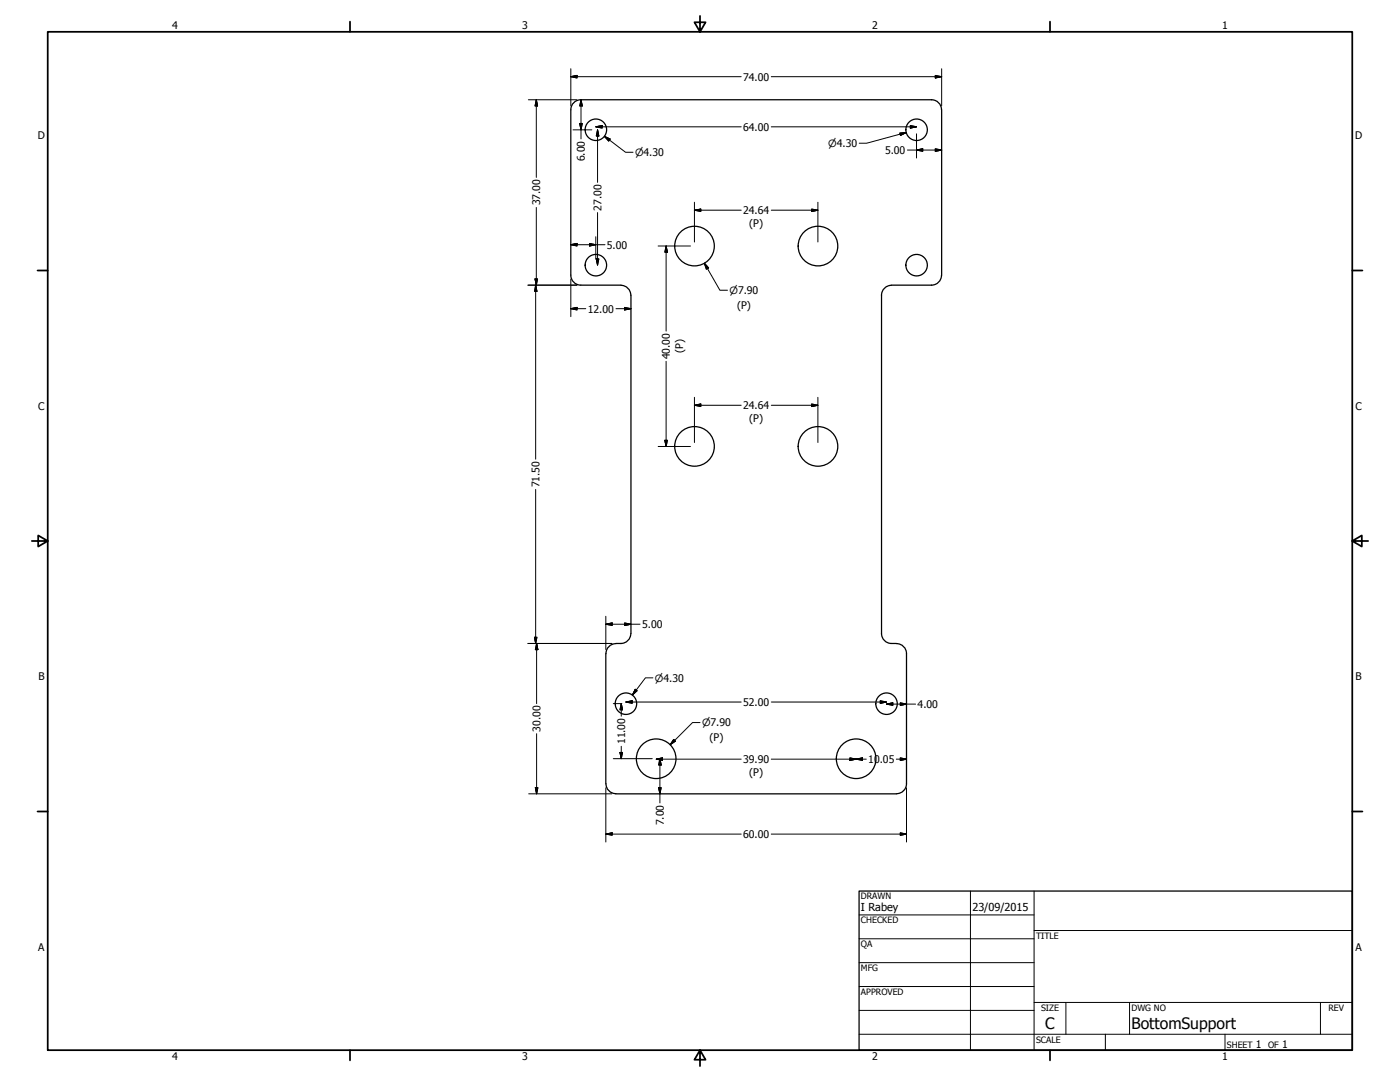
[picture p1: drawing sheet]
<svg xmlns="http://www.w3.org/2000/svg" width="559mm" height="432mm" viewBox="0 0 559 432" stroke-linecap="round" stroke-linejoin="round" font-family="sans-serif">
<!-- layer: Visible (ANSI) -->
<g fill="none" stroke="#000" stroke-width=".51">
<path d="M371.8 39.8a4 4 0 0 1 4 4M371.9 39.8h-140.1a4 4 0 0 0-4 4v66M375.9 43.8v66M227.8 109.8a4 4 0 0 0 4 4h16M247.8 113.9a4 4 0 0 1 4 3.9M251.8 117.8v135M351.9 117.8v135M355.8 113.9a4 4 0 0 0-3.9 3.9M355.9 113.8h16M375.8 109.8a4 4 0 0 1-4 4M245.8 256.8h2M245.8 256.9a4 4 0 0 0-3.9 3.9"/>
<path d="M251.8 252.8a4 4 0 0 1-4 4M351.9 252.8a4 4 0 0 0 3.9 4h2M357.9 256.9a4 4 0 0 1 3.9 3.9v52M241.8 260.8v52M241.9 312.8a4 4 0 0 0 3.9 3.9M245.8 316.8h112M361.8 312.8a4 4 0 0 1-3.9 3.9"/>
<circle cx="237.8" cy="51.8" r="4.3"/>
<circle cx="365.9" cy="51.8" r="4.3"/>
<circle cx="277.2" cy="98.2" r="7.9"/>
<circle cx="326.5" cy="98.2" r="7.9"/>
<circle cx="237.8" cy="105.8" r="4.3"/>
<circle cx="365.9" cy="105.8" r="4.3"/>
<circle cx="277.2" cy="178.1" r="7.9"/>
<circle cx="326.5" cy="178.1" r="7.9"/>
<circle cx="249.8" cy="280.8" r="4.3"/>
<circle cx="353.9" cy="280.8" r="4.3"/>
<circle cx="261.9" cy="302.8" r="7.9"/>
<circle cx="341.7" cy="302.8" r="7.9"/>
</g>
<!-- layer: Border (ANSI) -->
<g fill="none" stroke="#000" stroke-width=".7">
<path d="M19 12.7h520.8v406.4h-520.8zM139.7 8.6v4.1M279.4 6.3v6.4l-2.2-3.8h4.4l-2.2 3.8M419.1 8.6v4.1M15 107.9h4M539.8 107.9h4M12.7 215.9h6.3l-3.8-2.2v4.4l3.8-2.2M539.8 215.9l3.8 2.2v-4.4l-3.8 2.2h6.3M15 323.8h4M539.8 323.8h4M139.7 419.1v4.1M279.4 419.1l2.2 3.8h-4.4l2.2-3.8v6.3"/>
<path d="M419.1 419.1v4.1"/>
</g>
<!-- layer: Title (ANSI) -->
<g fill="none" stroke="#000" stroke-width=".4">
<path d="M387.3 355.6v63.5M412.7 355.6v63.5M342.9 365.1h69.8M342.9 374.6h69.8M412.7 371.3h127.1M342.9 384.2h69.8M342.9 393.7h69.8M342.9 412.7h196.9M342.9 403.2h69.8M412.7 400h127.1M425.4 400v12.7M441.2 412.7v6.4"/>
<path d="M450.8 400v12.7M488.9 412.7v6.4M527 400v12.7"/>
</g>
<path d="M342.9 355.6h196.9v63.5h-196.9z" fill="none" stroke="#000" stroke-width=".51"/>
<!-- layer: Dimension (ANSI) -->
<g fill="none" stroke="#000" stroke-width=".4">
<path d="M210.9 39.8h19.4M214.1 39.8l.5 2.5h-1zM214.1 39.8v31M227.8 30.6l2.5-.5v1zM227.8 30.6h68M227.8 27.4v14.8M231.9 39.8l.5 2.5h-1zM231.9 39.8v15.6M307.8 30.6h68.1M373.3 30.1l2.6 .5-2.6 .5zM375.9 27.4v14.8M228.7 51.8h7.5"/>
<path d="M231.4 49.3h1l-.5 2.5zM237.8 50.6l2.5-.5v1zM237.8 50.6h58M238.5 51.8l.5 2.5h-1zM238.5 51.8v21M241.2 54.4l2.3 1.1-.5 .8zM241.2 54.4l8.5 6.4h3M307.8 50.6h58M359.2 53.1l2.5-.2-2.3 1.1zM361.7 52.9l-15.8 4.2h-2.9M362.2 59.9h13.7M363.3 50.1l2.5 .5-2.5 .5z"/>
<path d="M365.8 59.9l2.5-.5v1zM365.8 53.4v9.7M373.3 59.4l2.6 .5-2.6 .5zM214.1 82.8v31M227.8 97.7l2.5-.5v1zM227.8 97.7h13.7M235.3 97.2l2.5 .5-2.5 .5zM237.8 94.5v8.9M238.5 84.8v21M262.7 98.2h12.9M265.9 98.2l.5 2.4h-1zM265.9 98.2v33.9"/>
<path d="M277.2 83.9l2.5-.5v1zM277.2 83.9h18.6M277.2 80.7v15.9M307.8 83.9h18.7M324 83.4l2.5 .5-2.5 .5zM326.5 80.7v15.9M210.6 113.8h19.7M213.6 111.3h1l-.5 2.5zM213.8 113.8l.5 2.5h-.9zM213.8 113.8v69.5M227.8 111.4v15M238 103.3h1l-.5 2.5z"/>
<path d="M281.1 105l1.7 1.9-.9 .5zM281.1 105l6.2 10.8h3.1M227.8 123.2l2.5-.5v1zM227.8 123.2h6M245.9 123.2h5.9M249.3 122.7l2.5 .5-2.5 .5zM265.9 144.2v34M277.2 158.6v18M326.5 158.6v18M262.7 178.2h12.9M265.4 175.7h1l-.5 2.5zM277.2 161.7l2.5-.5v1z"/>
<path d="M277.2 161.7h18.6M307.8 161.7h18.7M324 161.2l2.5 .5-2.5 .5zM213.8 195.3v61.5M210.6 256.8h33.6M213.4 254.3h.9l-.5 2.5zM214.2 256.8l.5 2.5h-1zM214.2 256.8v24M241.8 249.1l2.5-.5v1zM241.8 249.1h13.7M241.8 245.9v13.3M249.3 248.6l2.5 .5-2.5 .5z"/>
<path d="M253.6 275.1l.7 .6-1.9 1.7zM260.6 270.5h-3l-5.2 6.9M351.3 279.7l2.5 .5-2.5 .5zM214.2 292.8v24M244.8 280.8h3.4M248 280.8l.5 2.5h-1zM248 280.8v5M248 297.8v5M249.8 280.2l2.5-.5v1zM249.8 280.2h46M268.9 295.1l.7 .7-2.1 1.4zM279.4 288.4h-3l-8.9 8.8"/>
<path d="M307.8 280.2h46M353.8 281l2.6-.5v1zM353.8 281h11.6M359.3 280.5l2.5 .5-2.5 .5zM211 316.8h33.2M213.7 314.3h1l-.5 2.5zM241.8 314.4v21.6M244.8 302.8h15.5M247.5 300.3h1l-.5 2.5zM261.9 303l2.5-.5v1zM261.9 303h33.9M262.9 314.3h1l-.5 2.5z"/>
<path d="M263.4 302.8l.5 2.5h-1zM263.4 302.8v17.6M307.8 303h38M339.2 302.5l2.6 .5-2.6 .5zM341.8 303l2.4-.5v1zM357.8 303h4M359.3 302.5l2.5 .5-2.5 .5zM361.8 314.4v21.6M241.8 332.9l2.5-.5v.9zM241.8 332.9h54M307.8 332.9h54M359.3 332.4l2.5 .5-2.5 .4z"/>
</g>
<g fill="#000" stroke="#000" stroke-width=".4">
<path d="M227.8 30.6l2.5-.5zM227.8 30.6l2.5-.5v1zM373.3 31.1l2.6-.5zM373.3 30.1l2.6 .5-2.6 .5zM214.1 39.8l.5 2.5zM214.1 39.8l.5 2.5h-1zM231.4 49.3l.5 2.5zM231.4 49.3h1l-.5 2.5zM231.9 39.8l.5 2.5zM231.9 39.8l.5 2.5h-1zM238.5 51.8l.5 2.5zM238.5 51.8l.5 2.5h-1z"/>
<path d="M237.8 50.6l2.5-.5zM237.8 50.6l2.5-.5v1zM241.2 54.4l2.3 1.1zM241.2 54.4l2.3 1.1-.5 .8zM359.4 54l2.3-1.1zM359.2 53.1l2.5-.2-2.3 1.1zM363.3 51.1l2.5-.5zM363.3 50.1l2.5 .5-2.5 .5zM365.8 59.9l2.5-.5zM365.8 59.9l2.5-.5v1zM373.3 60.4l2.6-.5zM373.3 59.4l2.6 .5-2.6 .5z"/>
<path d="M227.8 97.7l2.5-.5zM227.8 97.7l2.5-.5v1zM235.3 98.2l2.5-.5zM235.3 97.2l2.5 .5-2.5 .5zM277.2 83.9l2.5-.5zM277.2 83.9l2.5-.5v1zM324 84.4l2.5-.5zM324 83.4l2.5 .5-2.5 .5zM213.6 111.3l.5 2.5zM213.6 111.3h1l-.5 2.5zM213.8 113.8l.5 2.5zM213.8 113.8l.5 2.5h-.9z"/>
<path d="M238 103.3l.5 2.5zM238 103.3h1l-.5 2.5zM265.9 98.2l.5 2.4zM265.9 98.2l.5 2.4h-1zM281.1 105l1.7 1.9zM281.1 105l1.7 1.9-.9 .5zM227.8 123.2l2.5-.5zM227.8 123.2l2.5-.5v1zM249.3 123.7l2.5-.5zM249.3 122.7l2.5 .5-2.5 .5zM265.4 175.7l.5 2.5zM265.4 175.7h1l-.5 2.5z"/>
<path d="M277.2 161.7l2.5-.5zM277.2 161.7l2.5-.5v1zM324 162.2l2.5-.5zM324 161.2l2.5 .5-2.5 .5zM213.4 254.3l.4 2.5zM213.4 254.3h.9l-.5 2.5zM214.2 256.8l.5 2.5zM214.2 256.8l.5 2.5h-1zM241.8 249.1l2.5-.5zM241.8 249.1l2.5-.5v1zM249.3 249.6l2.5-.5zM249.3 248.6l2.5 .5-2.5 .5z"/>
<path d="M249.8 280.2l2.5-.5zM249.8 280.2l2.5-.5v1zM253.6 275.1l-1.2 2.3zM253.6 275.1l.7 .6-1.9 1.7zM248 280.8l.5 2.5zM248 280.8l.5 2.5h-1zM268.9 295.1l-1.4 2.1zM268.9 295.1l.7 .7-2.1 1.4zM351.3 280.7l2.5-.5zM351.3 279.7l2.5 .5-2.5 .5zM353.8 281l2.6-.5zM353.8 281l2.6-.5v1z"/>
<path d="M359.3 281.5l2.5-.5zM359.3 280.5l2.5 .5-2.5 .5zM213.7 314.3l.5 2.5zM213.7 314.3h1l-.5 2.5zM247.5 300.3l.5 2.5zM247.5 300.3h1l-.5 2.5zM262.9 314.3l.5 2.5zM262.9 314.3h1l-.5 2.5zM263.4 302.8l.5 2.5zM263.4 302.8l.5 2.5h-1zM261.9 303l2.5-.5zM261.9 303l2.5-.5v1z"/>
<path d="M339.2 303.5l2.6-.5zM339.2 302.5l2.6 .5-2.6 .5zM341.8 303l2.4-.5zM341.8 303l2.4-.5v1zM359.3 303.5l2.5-.5zM359.3 302.5l2.5 .5-2.5 .5zM241.8 332.9l2.5-.5zM241.8 332.9l2.5-.5v.9zM359.3 333.3l2.5-.4zM359.3 332.4l2.5 .5-2.5 .4z"/>
</g>
<g font-size="6.3">
<text x="417.2" y="410.6">C</text>
<text x="451.6" y="410.7">BottomSupport</text>
</g>
<g font-size="4.4">
<text x="343.7" y="363.5">I Rabey</text>
<text x="388.1" y="363.7">23/09/2015</text>
</g>
<g font-size="4.2">
<text x="68.7" y="11.7">4</text>
<text x="208.4" y="11.7">3</text>
<text x="348.1" y="11.7">2</text>
<text x="487.8" y="11.7">1</text>
<text x="296.6" y="32.1">74.00</text>
<text x="296.6" y="52.1">64.00</text>
<text x="15.1" y="55.5">D</text>
<text x="540.9" y="55.5">D</text>
<text x="233.4" y="64.4" transform="rotate(-90 233.4 64.4)">6.00</text>
<text x="353.3" y="61.4">5.00</text>
<text x="215.6" y="82" transform="rotate(-90 215.6 82)">37.00</text>
<text x="240" y="84" transform="rotate(-90 240 84)">27.00</text>
<text x="296.6" y="85.4">24.64</text>
<text x="299.1" y="90.7">(P)</text>
<text x="242.3" y="99.2">5.00</text>
<text x="234.6" y="124.7">12.00</text>
<text x="294.2" y="123.3">(P)</text>
<text x="267.4" y="143.4" transform="rotate(-90 267.4 143.4)">40.00</text>
<text x="272.7" y="141" transform="rotate(-90 272.7 141)">(P)</text>
<text x="15.2" y="163.4">C</text>
<text x="296.6" y="163.3">24.64</text>
<text x="541" y="163.4">C</text>
<text x="299.1" y="168.5">(P)</text>
<text x="215.3" y="194.5" transform="rotate(-90 215.3 194.5)">71.50</text>
<text x="256.3" y="250.6">5.00</text>
<text x="15.3" y="271.4">B</text>
<text x="541.1" y="271.4">B</text>
<text x="296.6" y="281.7">52.00</text>
<text x="366.3" y="282.5">4.00</text>
<text x="215.7" y="292" transform="rotate(-90 215.7 292)">30.00</text>
<text x="249.5" y="297" transform="rotate(-90 249.5 297)">11.00</text>
<text x="283.2" y="295.8">(P)</text>
<text x="296.6" y="304.5">39.90</text>
<text x="346.6" y="304.5">10.05</text>
<text x="299.1" y="309.8">(P)</text>
<text x="264.9" y="329.4" transform="rotate(-90 264.9 329.4)">7.00</text>
<text x="296.6" y="334.4">60.00</text>
<text x="15.2" y="379.3">A</text>
<text x="541" y="379.3">A</text>
<text x="501.3" y="418.3">1</text>
<text x="511.8" y="418.3">1</text>
<text x="68.7" y="423.2">4</text>
<text x="208.4" y="423.2">3</text>
<text x="348.1" y="423.2">2</text>
<text x="487.8" y="423.2">1</text>
</g>
<g font-size="4">
<text x="330.6" y="58.6">⌀4.30</text>
<text x="253.5" y="62.2">⌀4.30</text>
<text x="291.1" y="117.3">⌀7.90</text>
<text x="261.4" y="272">⌀4.30</text>
<text x="280.2" y="289.8">⌀7.90</text>
</g>
<g font-size="3.5">
<text x="343.7" y="358.9">DRAWN</text>
<text x="343.7" y="368.5">CHECKED</text>
<text x="413.5" y="374.6">TITLE</text>
<text x="343.7" y="378">QA</text>
<text x="343.7" y="387.5">MFG</text>
<text x="343.7" y="397.1">APPROVED</text>
<text x="415.5" y="403.4">SIZE</text>
<text x="451.6" y="403.4">DWG NO</text>
<text x="530.3" y="403.4">REV</text>
<text x="413.5" y="416.1">SCALE</text>
<text x="489.7" y="418.3">SHEET</text>
<text x="506.2" y="418.3">OF</text>
</g>
</svg>
